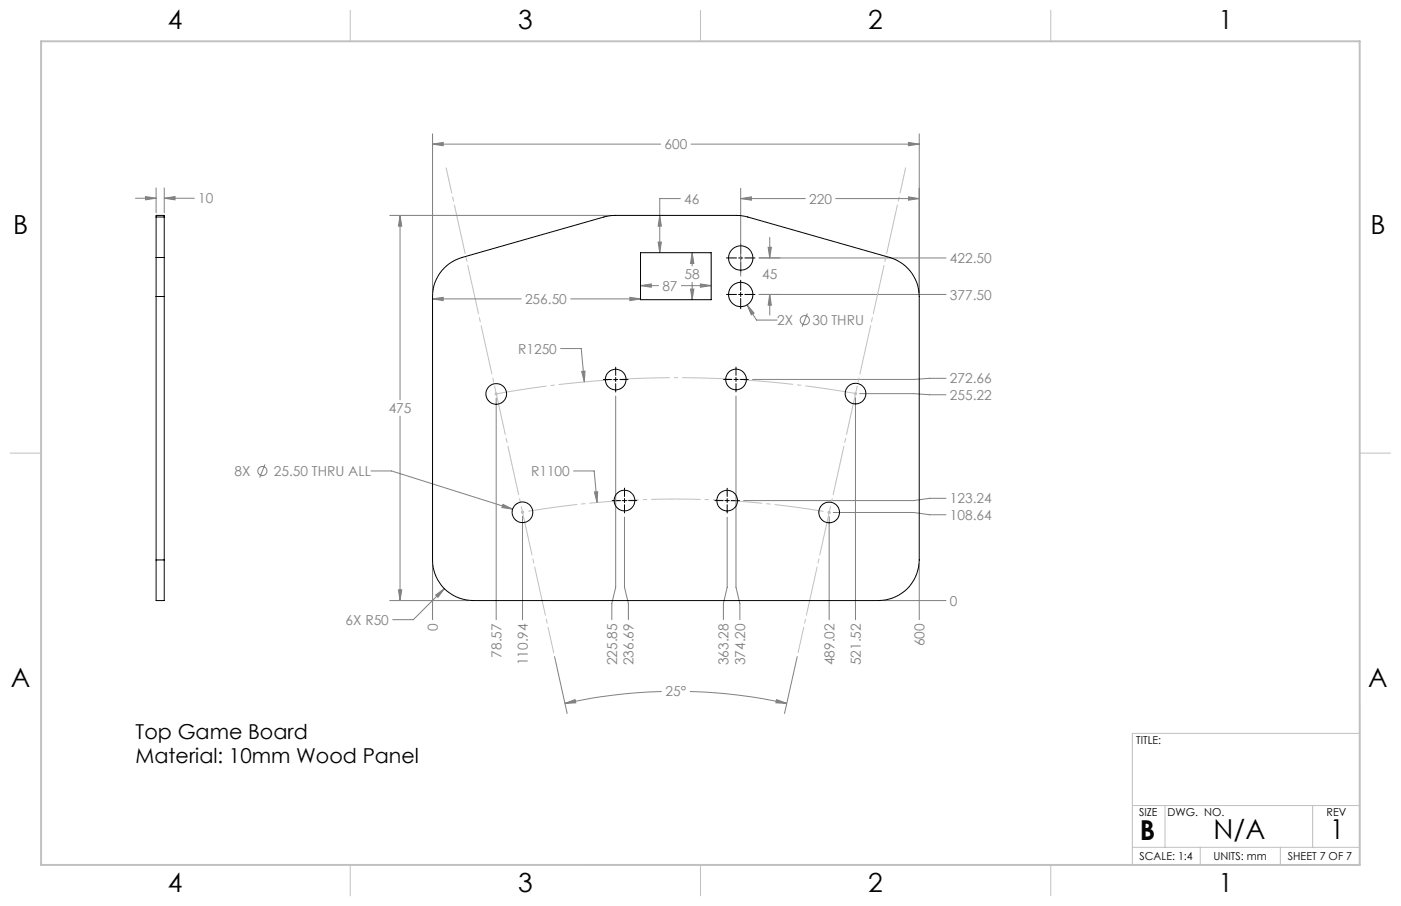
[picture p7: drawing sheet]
<svg xmlns="http://www.w3.org/2000/svg" width="432mm" height="279mm" viewBox="0 0 432 279" stroke-linecap="round" stroke-linejoin="round" font-family="sans-serif">
<g fill="none" stroke="#808080" stroke-width=".31">
<path d="M48.1 58v7.7M50.6 58v7.7M133.3 44.4l3.3-.5v1zM133.3 41.3v48.9M133.3 44.4h70.3M213 44.4h70.3M228.3 58.1v27.1M280 43.9l3.3 .5-3.3 .5zM283.3 41.3v48.9M41.8 61.1h6.3M44.8 60.6l3.3 .5-3.3 .5zM50.6 61.1l3.3-.5v1z"/>
<path d="M50.6 61.1h9.3M120.1 66.4h68.2M123.3 66.4l.5 3.3h-1zM123.3 66.4v56.9M202.8 74.6h1l-.5 3.3zM203.3 66.4l.5 3.3h-1zM209.7 61.2h-6.4v16.7M213.3 77.9l.6 3.3h-1.1zM213.3 77.9v4.1M228.3 61.2l3.3-.5v1zM228.3 61.2h19.9M234 79.6h57.6"/>
<path d="M236.7 76.3h1l-.5 3.3zM237.2 73.2v6.4M257.6 61.2h25.7M280 60.7l3.3 .5-3.3 .5zM133.3 92.2l3.3-.5v1zM133.3 92.2h27.4M175.9 92.2h21.5M194.1 91.7l3.3 .5-3.3 .5zM197.4 88.1l3.3-.5v1zM197.4 88.1h5.6M210 88.1h9.2M212.8 89.1h1.1l-.6 3.3z"/>
<path d="M213.3 87.1v5.3M215.9 87.6l3.3 .5-3.3 .5zM230.3 94l2.1 2.6-.8 .5zM230.3 94l2.9 4.7h6.3M234 90.8h57.6M237.2 90.8l.5 3.3h-1zM237.2 90.8v6.4M248.8 96.7l-1.6 4.1M172.8 107.5h6.3l1 10.3M179.3 114.5l1-.1-.2 3.4zM291.6 116.7h-5l-5 .3h-49.6M123.3 128.3v56.9"/>
<path d="M152.9 122.8v68.3M189.8 122.2v58.9l-1.2 5v5M226.8 122.1v59l1.2 5v5M263.7 122.7v68.4M264.9 121.4h16.7l5 .3h5M81.7 143.2l-1.7 4.1M114.3 145.2h6.4l37.3 11.8M155 155.5l3 1.5-3.3-.5zM161 159.2v31.9M176.8 145.2h6.3l.9 9.8M183.2 151.7h1l-.2 3.3zM192.5 159.5v21.6l1.2 5v5"/>
<path d="M224.1 159.5v21.6l-1.1 5v5M255.6 159.3v31.8M256.8 158h24.8l5 .7h5M291.6 153.7h-5l-5 .7h-52.4M133.3 174v17.1M283.3 174v17.1M120.1 185.2h24.4M122.8 181.9h1l-.5 3.3zM134.3 183.5l2.6-2-1.9 2.7zM136.9 181.5l-9.5 9.6h-6.4M272.1 185.2h19.5M170.9 202.5l3.9 17.5"/>
<path d="M174.1 216.9l3.1-1.1 .2 .9zM203.9 213.3a159.8 159.8 0 0 0-29.8 3.6M212.7 213.3a158.8 158.8 0 0 1 29.8 3.6M239.4 215.8l3.1 1.1-3.4-.2zM245.7 202.5l-3.9 17.5"/>
<circle cx="248" cy="98.7" r="1.41"/>
<circle cx="80.9" cy="145.3" r="1.41"/>
</g>
<path d="M161.1 158a275 275 0 0 1 94.5 0" fill="none" stroke="#c0c0c0" stroke-width=".31" stroke-dasharray="15.2 1.3 1.3 1.3" stroke-dashoffset="-1.8" stroke-linecap="butt"/>
<path d="M153 121.5a312.4 312.4 0 0 1 110.7-.1" fill="none" stroke="#c0c0c0" stroke-width=".31" stroke-dasharray="15.2 1.3 1.3 1.3" stroke-dashoffset="-.4" stroke-linecap="butt"/>
<g fill="none" stroke="#c0c0c0" stroke-width=".31">
<path d="M107.9 3.2v9.5M215.9 3.2v9.5M323.8 3.2v9.5M3.1 139.7h9.6M152.4 121.5h1.1M152.6 121.1l.7 .7M152.9 121v1M153.3 121.1l-.7 .7M263.2 121.4h1M263.3 121l.7 .7M263.7 120.9v1M264 121l-.7 .7"/>
<path d="M419.1 139.7h9.5M160.5 158h1M160.7 157.6l.7 .7M161 157.5v1M161.4 157.6l-.7 .7M255.1 158h.9M255.2 157.7l.7 .7M255.6 157.5v1M255.9 157.7l-.7 .7M419.1 216.8v49.9h-240M419.1 226.2h-70.1v40.5M349 248.4h70.1"/>
<path d="M359.1 248.4v12.9M404.6 248.4v12.9M107.9 266.7v9.6M215.9 266.7v9.6M323.8 266.7v9.6M349 261.3h70.1M369.9 261.3v5.4M394.6 261.3v5.4"/>
</g>
<g fill="none" stroke="#000" stroke-width=".31">
<path d="M223.9 79.6h3.1M227.6 79.6h1.3M228.3 75.2v3.1M228.3 78.9v1.3M229.6 79.6h3.1M223.9 90.8h3.1M227.6 90.8h1.3M228.3 80.8v3.2M228.3 86.4v3.1M228.3 90.2v1.2M228.3 92.1v3.1M229.6 90.8h3.1"/>
<path d="M185.9 117.1h2.6M189.1 117.1h1.3M189.8 113.2v2.6M189.8 116.4v1.3M189.8 118.3v2.6M191 117.1h2.6M223 117h2.6M226.2 117h1.3M226.8 113.2v2.5M226.8 116.4v1.3M226.8 118.3v2.6M228.1 117h2.6"/>
<path d="M188.7 154.4h2.5M191.8 154.4h1.3M192.5 150.5v2.6M192.5 153.7v1.3M192.5 155.6v2.6M193.7 154.4h2.6M220.3 154.4h2.5M223.5 154.4h1.3M224.1 150.6v2.5M224.1 153.7v1.3M224.1 155.6v2.6M225.4 154.4h2.5"/>
</g>
<path d="M137.5 51.8l33.1 149.5M246 201.3l33.1-149.5" fill="none" stroke="#c0c0c0" stroke-width=".31" stroke-dasharray="15.2 1.3 1.3 1.3" stroke-dashoffset="7.3"/>
<path d="M12.7 12.7h406.4v254h-406.4z" fill="none" stroke="#c0c0c0" stroke-width=".6"/>
<g fill="#808080">
<path d="M183.2 151.7l.8 3.3 .2-3.3zM179.3 114.5l.8 3.3 .2-3.4zM239.4 215.8l3.1 1.1-3.4-.2zM174.1 216.9l3.1-1.1 .2 .9z"/>
<path d="M134.3 183.5l.7 .7 1.9-2.7zM122.8 181.9h1l-.5 3.3zM123.3 66.4l.5 3.3h-1zM133.3 44.4l3.3-.5v1zM280 43.9l3.3 .5-3.3 .5zM215.9 87.6l3.3 .5-3.3 .5zM197.4 88.1l3.3-.5v1zM213.3 77.9l.6 3.3h-1.1zM212.8 89.1h1.1l-.6 3.3zM230.3 94l1.3 3.1 .8-.5zM155 155.5l-.3 1 3.3 .5zM133.3 92.2l3.3-.5v1zM194.1 91.7l3.3 .5-3.3 .5zM202.8 74.6h1l-.5 3.3zM203.3 66.4l.5 3.3h-1zM236.7 76.3h1l-.5 3.3zM237.2 90.8l.5 3.3h-1zM280 60.7l3.3 .5-3.3 .5zM228.3 61.2l3.3-.5v1zM44.8 60.6l3.3 .5-3.3 .5zM50.6 61.1l3.3-.5v1z"/>
</g>
<g fill="none" stroke="#000" stroke-width=".31">
<path d="M48.1 79.4v12M48.1 66.9v-.5h2.5v.5M48.1 66.9v12.5M48.1 79.4h2.5M48.1 66.9h2.5M50.6 79.4v12M50.6 66.9v12.5M197.4 77.9h21.8v14.5h-21.8zM48.1 91.4h2.5M48.1 91.4v81.3M50.6 91.4v81.3M136.9 82.7l2.5-2 3-1.3 43.7-12.5 3.4-.5 38.9 .1 2.1 .4 43.7 12.5a12.6 12.6 0 0 1 9.1 12v81.3a12.5 12.5 0 0 1-12.5 12.5h-125a12.5 12.5 0 0 1-12.5-12.5v-81.3a12.2 12.2 0 0 1 3.6-8.7z"/>
<path d="M48.1 172.7v12.5h2.5v-12.5M48.1 172.7h2.5"/>
<circle cx="228.3" cy="79.6" r="3.7"/>
<circle cx="228.3" cy="90.8" r="3.7"/>
<circle cx="189.8" cy="117.1" r="3.2"/>
<circle cx="226.9" cy="117" r="3.2"/>
<circle cx="152.9" cy="121.5" r="3.2"/>
<circle cx="263.7" cy="121.4" r="3.2"/>
<circle cx="161" cy="158" r="3.2"/>
<circle cx="192.5" cy="154.4" r="3.2"/>
<circle cx="224.1" cy="154.4" r="3.2"/>
<circle cx="255.6" cy="158" r="3.2"/>
</g>
<g font-size="8.5">
<text x="351.3" y="259">B</text>
<text x="374" y="258.9">N/A</text>
<text x="410" y="258.9">1</text>
</g>
<g font-size="8.1">
<text x="51.7" y="9.1">4</text>
<text x="159.7" y="9.1">3</text>
<text x="267.6" y="9.1">2</text>
<text x="375.6" y="9.1">1</text>
<text x="4" y="72">B</text>
<text x="422.4" y="72">B</text>
<text x="3.3" y="211.7">A</text>
<text x="421.7" y="211.7">A</text>
<text x="51.7" y="275.2">4</text>
<text x="159.7" y="275.2">3</text>
<text x="267.6" y="275.2">2</text>
<text x="375.6" y="275.2">1</text>
</g>
<g font-size="6.3">
<text x="41.8" y="227.8">Top Game Board</text>
<text x="41.8" y="235.2">Material: 10mm Wood Panel</text>
</g>
<g font-size="4.2" fill="#808080">
<text x="204.8" y="46">600</text>
<text x="61.1" y="62.7">10</text>
<text x="210.9" y="62.8">46</text>
<text x="249.4" y="62.8">220</text>
<text x="292.8" y="81.2">422.50</text>
<text x="204.1" y="89.7">87</text>
<text x="211" y="86.1">58</text>
<text x="234.9" y="86.1">45</text>
<text x="161.8" y="93.8">256.50</text>
<text x="292.8" y="92.4">377.50</text>
<text x="239.5" y="100.3">2X</text>
<text x="250.4" y="100.3">30 THRU</text>
<text x="159.7" y="109.1">R1250</text>
<text x="292.8" y="118.2">272.66</text>
<text x="292.8" y="123.3">255.22</text>
<text x="119.8" y="127.4">475</text>
<text x="72.3" y="146.8">8X</text>
<text x="84.4" y="146.8">25.50 THRU ALL</text>
<text x="163.7" y="146.8">R1100</text>
<text x="292.8" y="155.2">123.24</text>
<text x="292.8" y="160.3">108.64</text>
<text x="292.8" y="186.8">0</text>
<text x="106.5" y="192.7">6X R50</text>
<text x="134.9" y="194.6" transform="rotate(-90 134.9 194.6)">0</text>
<text x="154.6" y="202.8" transform="rotate(-90 154.6 202.8)">78.57</text>
<text x="284.9" y="199.3" transform="rotate(-90 284.9 199.3)">600</text>
<text x="162.7" y="205.2" transform="rotate(-90 162.7 205.2)">110.94</text>
<text x="190.2" y="205.2" transform="rotate(-90 190.2 205.2)">225.85</text>
<text x="195.3" y="205.2" transform="rotate(-90 195.3 205.2)">236.69</text>
<text x="224.6" y="205.2" transform="rotate(-90 224.6 205.2)">363.28</text>
<text x="229.7" y="205.2" transform="rotate(-90 229.7 205.2)">374.20</text>
<text x="257.2" y="205.2" transform="rotate(-90 257.2 205.2)">489.02</text>
<text x="265.3" y="205.2" transform="rotate(-90 265.3 205.2)">521.52</text>
<text x="205.1" y="214.8">25°</text>
</g>
<g font-size="3.4">
<text x="350.2" y="229.5">TITLE:</text>
<text x="351.1" y="251.6">SIZE</text>
<text x="359.9" y="251.6">DWG. NO.</text>
<text x="408.9" y="251.7">REV</text>
<text x="351.2" y="265.2">SCALE: 1:4</text>
<text x="374" y="265.2">UNITS: mm</text>
<text x="396.9" y="265.2">SHEET 7 OF 7</text>
</g>
</svg>
